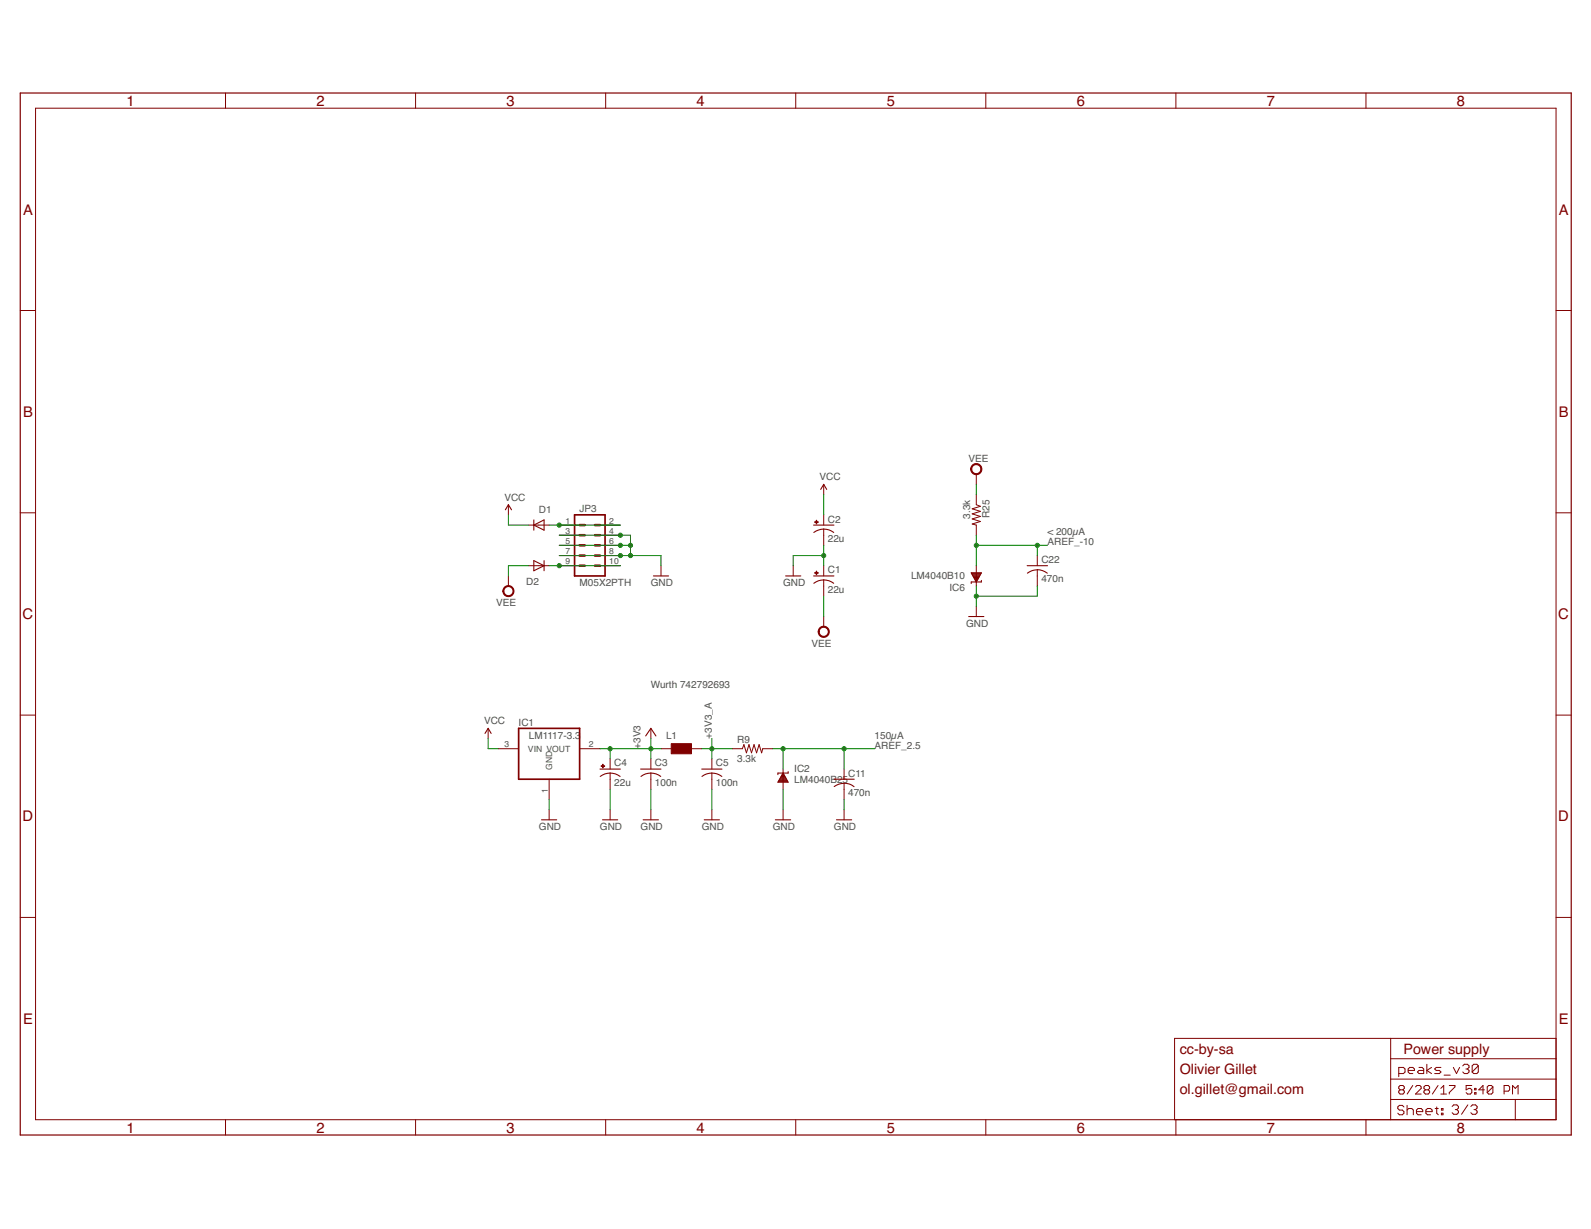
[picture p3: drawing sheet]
<svg xmlns="http://www.w3.org/2000/svg" width="279mm" height="216mm" viewBox="0 0 279 216" stroke-linecap="round" stroke-linejoin="round" font-family="sans-serif">
<g fill="none" stroke="#800000" stroke-width=".18">
<path d="M6.2 19h267.1v177.7h-267.1zM39.6 16.3v2.7M73 16.3v2.7M106.4 16.3v2.7M139.7 16.3v2.7M173.1 16.3v2.7M206.5 16.3v2.7M239.9 16.3v2.7M3.6 54.5h2.6M273.3 54.5h2.6M3.6 90.1h2.6M89.3 88.7v1.7"/>
<path d="M92.9 92.2h3.5M92.9 99.4h3.5M98.2 92.2h3.6M98.2 99.4h3.6M98.2 97.6h3.6M98.2 95.8h3.6M98.2 94h3.6M105.4 92.2h3.5M105.4 99.4h3.5M105.4 97.6h3.5M105.4 95.8h3.5M105.4 94h3.5"/>
<path d="M116.1 99.4v1.8M139.3 99.4v1.8M144.7 85.1v1.8M144.7 90.4v1.8M144.7 92.9v2.9M144.7 99.4v1.8M171.4 83.3v1.8M171.4 86.9v1.8l.8 .2-1.5 .5 1.5 .4-1.5 .5 1.5 .4-1.5 .5 1.5 .4-1.5 .5 .7 .1v1.8M171.4 99.4v3.6M182.2 97.6v1.8M273.3 90.1h2.6M89.3 101.2v1.8"/>
<path d="M144.7 101.9v2.8M144.7 108.3v1.8M171.4 106.5v1.8M182.2 100.1v2.9M3.6 125.6h2.6M85.7 128v1.7M87.5 131.5h3.6M96.4 136.9v3.6M101.8 131.5h3.6M107.1 133.3v1.8M107.1 135.8v2.9M114.3 128v1.7"/>
<path d="M114.3 133.3v1.8M114.3 135.8v2.9M116.1 131.5h1.8M121.4 131.5h1.8M125 133.3v1.8M125 135.8v2.9M128.6 131.5h1.8l.2-.7 .5 1.4 .4-1.4 .5 1.4 .4-1.4 .5 1.4 .4-1.4 .5 1.4 .1-.7h1.8M137.5 135.1v3.6M148.2 135.1v1.8M148.2 137.6v2.9M273.3 125.6h2.6M96.4 142.2v1.8"/>
<path d="M107.1 142.2v1.8M114.3 142.2v1.8M125 142.2v1.8M137.5 142.2v1.8M148.2 142.2v1.8M3.6 161.2h2.6M273.3 161.2h2.6M39.6 196.7v2.7M73 196.7v2.7M106.4 196.7v2.7M139.7 196.7v2.7M173.1 196.7v2.7"/>
<path d="M206.5 196.7v2.7M239.9 196.7v2.7M244.2 193.1h29.1M244.2 182.4v14.3M244.2 189.6h29.1M244.2 186h29.1M245.6 188.6h.9l.2-.3v-.5l-.2-.3h-.9v1.6M245.9 191.5l-.3-.3v-.3l.3-.2h.5l.2 .2v.3l-.2 .3M245.9 191.5l-.3 .2v.2l.3 .3h.5l.2-.3v-.2l-.2-.2M245.9 191.5h.5M246.5 194.5l-.2-.3h-.6l-.2 .3v.2l.2 .3h.6l.2 .3v.3l-.2 .2h-.6l-.2-.2M247.1 195l.3-.3h.5l.3 .3v.8"/>
<path d="M247.1 194.2v1.6M247.3 188h1.1v-.2l-.3-.3h-.5l-.3 .3v.5l.3 .3h.5M248.1 190.7l-1 1.5M248.6 190.9l.2-.2h.5l.3 .2v.3l-1 1h1M248.8 195.3h1.1v-.3l-.3-.3h-.6l-.2 .3v.6l.2 .2h.6M249.2 187.5h.5l.3 .3v.8h-.8l-.3-.3 .3-.3h.8M250.3 191.5l-.2-.3v-.3l.2-.2h.5l.3 .2v.3l-.3 .3M250.3 191.5l-.2 .2v.2l.2 .3h.5l.3-.3v-.2l-.3-.2M250.3 191.5h.5M250.4 195.3h1.1v-.3l-.3-.3h-.5l-.3 .3v.6l.3 .2h.5M250.6 187v1.6M251.4 187.5l-.8 .5 .8 .6"/>
<path d="M252 194.7h.6M252.3 194.5v1.1l.3 .2M252.5 190.7l-1 1.5M253 192.2h1M253 191.2l.5-.5v1.5M253 187.5h-.8l-.3 .3 .3 .2h.6l.2 .3-.2 .3h-.9M253.1 194.7h.3v.3h-.3zM253.1 195.6h.3v.2h-.3zM253.6 188.9h1.1M254.5 190.7h1v.2l-1 1v.3M255 194.4l.3-.3h.5l.3 .3v.2l-.3 .3M255.2 187.5l.6 1.1 .5-1.1"/>
<path d="M255.6 194.9h.2M255.8 194.9l.3 .3v.3l-.3 .2h-.5l-.3-.2M256.9 187.2l.3-.2h.5l.3 .2v.3l-.3 .3M257.4 187.8h.3M257.7 187.8l.3 .2v.3l-.3 .3h-.5l-.3-.3M257.8 194.1l-1.1 1.6M258.3 194.4l.3-.3h.5l.3 .3v.2l-.3 .3M258.5 190.7h-1v.8l.5-.3h.2l.3 .3v.4l-.3 .3h-.5l-.2-.3M258.8 194.9h.3M259 191.9h.2v.3h-.2zM259 191.2h.2v.3h-.2zM259.1 194.9l.3 .3v.3l-.3 .2h-.5l-.3-.2"/>
<path d="M259.6 187.2v1.1l-.2 .3h-.6l-.3-.3M259.6 187.2l-.2-.2h-.6l-.3 .2v1.1M259.6 187.2l-1.1 1.1M260.7 191.5h-1l.7-.8v1.5M262.2 190.9l-.3-.2h-.5l-.2 .2v1M262.2 190.9v1l-.3 .3h-.5l-.2-.3M262.2 190.9l-1 1M264.1 191.7h.8l.2-.2v-.6l-.2-.2h-.8v1.5M265.6 192.2v-1.5l.5 .5 .5-.5v1.5M266.1 193.1v3.6M273.3 182.4h-67v14.3"/>
</g>
<path d="M3.6 16.3h272.3v183.1h-272.3z" fill="none" stroke="#800000" stroke-width=".21"/>
<g fill="none" stroke="#800000" stroke-width=".19">
<path d="M88.8 89.6l.5-.9 .5 .9M93.7 92.2l1.8-.9v1.8zM93.7 91.3v1.8M93.7 98.5l1.8 .9-1.8 .9zM95.5 98.5v1.8M142.9 92.2h3.6M142.9 93.5a2.87 2.87 0 0 1 3.5 0M144.1 86l.6-.9 .5 .9M180.4 99.4h3.6M114.7 101.2h2.7M138 101.2h2.6M142.9 101.2h3.6"/>
<path d="M142.9 102.5a2.87 2.87 0 0 1 3.5 0M170.1 108.3h2.7M170.6 100.6h1.7l-.9 1.6zM170.6 100.7h1.7M170.7 100.9h1.5M170.8 101h1.3M170.8 101.2h1.2M170.9 101.3h1.1M171 101.5h.9M171.1 101.6h.7M171.2 101.7h.5M171.3 101.9h.3"/>
<path d="M171.3 102h.3M171.4 102.2h.1M172.3 102v.2h-1.7v.3M182.2 100.1a3 3 0 0 1 1.7 .6M182.2 100.1a2.81 2.81 0 0 0-1.8 .6M85.2 128.8l.5-.8 .6 .8M105.4 135.1h3.5M105.4 136.4a2.87 2.87 0 0 1 3.5 0M112.5 135.1h3.6M112.6 136.4a2.84 2.84 0 0 1 3.4 0M113.4 129.3l.9-1.3 .9 1.3M123.2 135.1h3.6"/>
<path d="M123.3 136.4a2.87 2.87 0 0 1 3.5 0M136.7 137.3h1.6M136.8 137.1h1.4M136.9 137h1.3M136.9 136.8h1.2M137 136.7h1M137.1 136.5h.8M137.2 136.4h.6M137.3 136.2h.5M137.4 136.1h.3M137.4 136h.2M137.5 135.8l.9 1.6h-1.8z"/>
<path d="M138.4 135.6v.2h-1.8v.3M146.5 136.9h3.5M146.5 138.2a2.83 2.83 0 0 1 3.5 0M95.1 144h2.7M105.8 144h2.7M112.9 144h2.7M123.7 144h2.6M136.2 144h2.7M146.9 144h2.7"/>
</g>
<g fill="#800000" stroke="#800000" stroke-width=".18">
<path d="M143.1 100.6l.6 .1z"/>
<path d="M143.3 100.3l.1 .7z"/>
<path d="M105.6 134.5l.6 .1z"/>
<path d="M105.8 134.3l.1 .6z"/>
<path d="M143.1 91.7l.6 .1z"/>
<path d="M143.3 91.4l.1 .6z"/>
<path d="M117.9 130.6h3.5v1.8h-3.5z"/>
</g>
<path d="M100.9 90.4h5.4v10.8h-5.4zM91.1 128h10.7v8.9h-10.7z" fill="none" stroke="#800000" stroke-width=".3"/>
<g fill="#800000" stroke="#800000" stroke-width=".18">
<path d="M88.7 103.1a.98 .98 0 0 1 1.5 .3 .98 .98 0 0 1-.7 1.4 .98 .98 0 0 1-1.2-1h.2a.81 .81 0 0 1 1.1-.7 .81 .81 0 0 1 .2 1.3 .81 .81 0 0 1-1.3-.3v-.3h-.2v-.3z" fill-rule="evenodd"/>
<path d="M144 110.2a.98 .98 0 0 1 1.5 .3 .98 .98 0 0 1-.6 1.4 .98 .98 0 0 1-1.2-.9h.1a.81 .81 0 0 1 1.2-.8 .81 .81 0 0 1 .2 1.4 .81 .81 0 0 1-1.3-.4l-.1-.2h-.1v-.3z" fill-rule="evenodd"/>
<path d="M170.8 81.6a.99 .99 0 0 1 1.5 .4 .99 .99 0 0 1-.6 1.4 .99 .99 0 0 1-1.2-1h.1a.8 .8 0 0 1 1.1-.7 .8 .8 0 0 1 .3 1.3 .8 .8 0 0 1-1.3-.3l-.1-.3h-.1v-.3z" fill-rule="evenodd"/>
</g>
<path d="M101.8 95.8h.9M101.8 97.6h.9M101.8 99.4h.9M101.8 92.2h.9M101.8 94h.9M104.5 95.8h.9M104.5 97.6h.9M104.5 99.4h.9M104.5 92.2h.9M104.5 94h.9" fill="none" stroke="#800000" stroke-width=".44"/>
<g fill="none" stroke="#008000" stroke-width=".18">
<path d="M89.3 90.4v1.8h3.6M92.9 99.4h-3.6v1.8M96.4 99.4h12.5M96.4 92.2h12.5M98.2 94h12.5v3.6M98.2 95.8h12.5M98.2 97.6h17.9v1.8M144.7 97.6h-5.4v1.8M144.7 86.9v3.5M144.7 95.8v3.6M171.4 95.8h12.6M171.4 85.1v1.8"/>
<path d="M171.4 94v5.4M182.2 95.8v1.8M144.7 104.7v3.6M171.4 103v3.5M182.2 103v1.7h-10.8M85.7 129.7v1.8h1.8M105.4 131.5h10.7M107.1 131.5v1.8M107.1 138.7v3.5M114.3 129.7v3.6M114.3 138.7v3.5M123.2 131.5h5.4"/>
<path d="M125 129.7v3.6M125 138.7v3.5M135.7 131.5h17.9M137.5 131.5v3.6M137.5 138.7v3.5M148.2 131.5v3.6M96.4 140.5v1.7M148.2 140.5v1.7"/>
</g>
<g fill="#008000" stroke="#008000" stroke-width=".18">
<circle cx="110.7" cy="95.8" r=".36"/>
<circle cx="110.7" cy="97.6" r=".36"/>
<circle cx="108.9" cy="97.6" r=".36"/>
<circle cx="108.9" cy="95.8" r=".36"/>
<circle cx="108.9" cy="94" r=".36"/>
<circle cx="144.7" cy="97.6" r=".36"/>
<circle cx="171.4" cy="104.7" r=".36"/>
<circle cx="107.1" cy="131.5" r=".36"/>
<circle cx="114.3" cy="131.5" r=".36"/>
<circle cx="98.2" cy="92.2" r=".36"/>
<circle cx="98.2" cy="99.4" r=".36"/>
<circle cx="125" cy="131.5" r=".36"/>
<circle cx="182.2" cy="95.8" r=".36"/>
<circle cx="171.4" cy="95.8" r=".36"/>
<circle cx="137.5" cy="131.5" r=".36"/>
<circle cx="148.2" cy="131.5" r=".36"/>
</g>
<g font-size="2.6" fill="#800000">
<text x="22.2" y="18.6">1</text>
<text x="55.6" y="18.6">2</text>
<text x="89" y="18.6">3</text>
<text x="122.3" y="18.6">4</text>
<text x="155.7" y="18.6">5</text>
<text x="189.1" y="18.6">6</text>
<text x="222.5" y="18.6">7</text>
<text x="255.8" y="18.6">8</text>
<text x="4" y="37.7">A</text>
<text x="273.7" y="37.7">A</text>
<text x="4" y="73.2">B</text>
<text x="273.7" y="73.2">B</text>
<text x="4" y="108.8">C</text>
<text x="273.7" y="108.8">C</text>
<text x="4" y="144.3">D</text>
<text x="273.7" y="144.3">D</text>
<text x="4" y="179.9">E</text>
<text x="273.7" y="179.9">E</text>
<text x="22.2" y="199">1</text>
<text x="55.6" y="199">2</text>
<text x="89" y="199">3</text>
<text x="122.3" y="199">4</text>
<text x="155.7" y="199">5</text>
<text x="189.1" y="199">6</text>
<text x="222.5" y="199">7</text>
<text x="255.8" y="199">8</text>
</g>
<g font-size="2.5" fill="#800000">
<text x="207.2" y="185.1">cc-by-sa</text>
<text x="246.5" y="185.1">Power supply</text>
<text x="207.2" y="188.7">Olivier Gillet</text>
<text x="207.2" y="192.2">ol.gillet@gmail.com</text>
</g>
<g font-size="1.8" fill="#505050">
<text x="170.1" y="81.1">VEE</text>
<text x="88.6" y="88">VCC</text>
<text x="101.8" y="89.9">JP3</text>
<text x="143.9" y="84.4">VCC</text>
<text x="94.6" y="90.1">D1</text>
<text x="145.4" y="95.2">22u</text>
<text x="145.4" y="91.8">C2</text>
<text x="170.4" y="91.1" transform="rotate(-90 170.4 91.1)">3.3k</text>
<text x="173.7" y="91" transform="rotate(-90 173.7 91)">R25</text>
<text x="183.9" y="94">&lt; 200µA</text>
<text x="183.9" y="95.8">AREF_-10</text>
<text x="145.4" y="100.7">C1</text>
<text x="160" y="101.8">LM4040B10</text>
<text x="182.9" y="98.9">C22</text>
<text x="87.1" y="106.4">VEE</text>
<text x="92.4" y="102.8">D2</text>
<text x="101.8" y="103">M05X2PTH</text>
<text x="114.3" y="103">GND</text>
<text x="137.5" y="103">GND</text>
<text x="145.4" y="104.1">22u</text>
<text x="166.8" y="103.8">IC6</text>
<text x="182.9" y="102.3">470n</text>
<text x="142.5" y="113.6">VEE</text>
<text x="169.7" y="110.1">GND</text>
<text x="114.3" y="120.8">Wurth 742792693</text>
<text x="85" y="127.2">VCC</text>
<text x="91.1" y="127.5">IC1</text>
<text x="92.9" y="129.7">LM1117-3.3</text>
<text x="112.5" y="131.5" transform="rotate(-90 112.5 131.5)">+3V3</text>
<text x="117" y="129.7">L1</text>
<text x="125" y="129.7" transform="rotate(-90 125 129.7)">+3V3_A</text>
<text x="129.5" y="130.5">R9</text>
<text x="153.6" y="129.7">150µA</text>
<text x="153.6" y="131.5">AREF_2.5</text>
<text x="107.9" y="134.7">C4</text>
<text x="115" y="134.7">C3</text>
<text x="125.7" y="134.7">C5</text>
<text x="129.5" y="133.8">3.3k</text>
<text x="139.5" y="137.5">LM4040B25</text>
<text x="139.5" y="135.5">IC2</text>
<text x="148.9" y="136.4">C11</text>
<text x="107.9" y="138">22u</text>
<text x="115" y="138">100n</text>
<text x="125.7" y="138">100n</text>
<text x="148.9" y="139.8">470n</text>
<text x="94.6" y="145.8">GND</text>
<text x="105.4" y="145.8">GND</text>
<text x="112.5" y="145.8">GND</text>
<text x="123.2" y="145.8">GND</text>
<text x="135.7" y="145.8">GND</text>
<text x="146.4" y="145.8">GND</text>
</g>
<g font-size="1.5" fill="#505050">
<text x="99.3" y="95.6">5</text>
<text x="99.3" y="93.8">3</text>
<text x="99.3" y="92">1</text>
<text x="107" y="95.6">6</text>
<text x="107" y="93.8">4</text>
<text x="107" y="92">2</text>
<text x="99.3" y="99.1">9</text>
<text x="99.3" y="97.3">7</text>
<text x="107" y="99.1">10</text>
<text x="107" y="97.3">8</text>
<text x="88.6" y="131.3">3</text>
<text x="103.4" y="131.3">2</text>
<text x="92.7" y="132.1">VIN VOUT</text>
<text x="97" y="135.2" transform="rotate(-90 97 135.2)">GND</text>
<text x="96.2" y="139.4" transform="rotate(-90 96.2 139.4)">1</text>
</g>
</svg>
